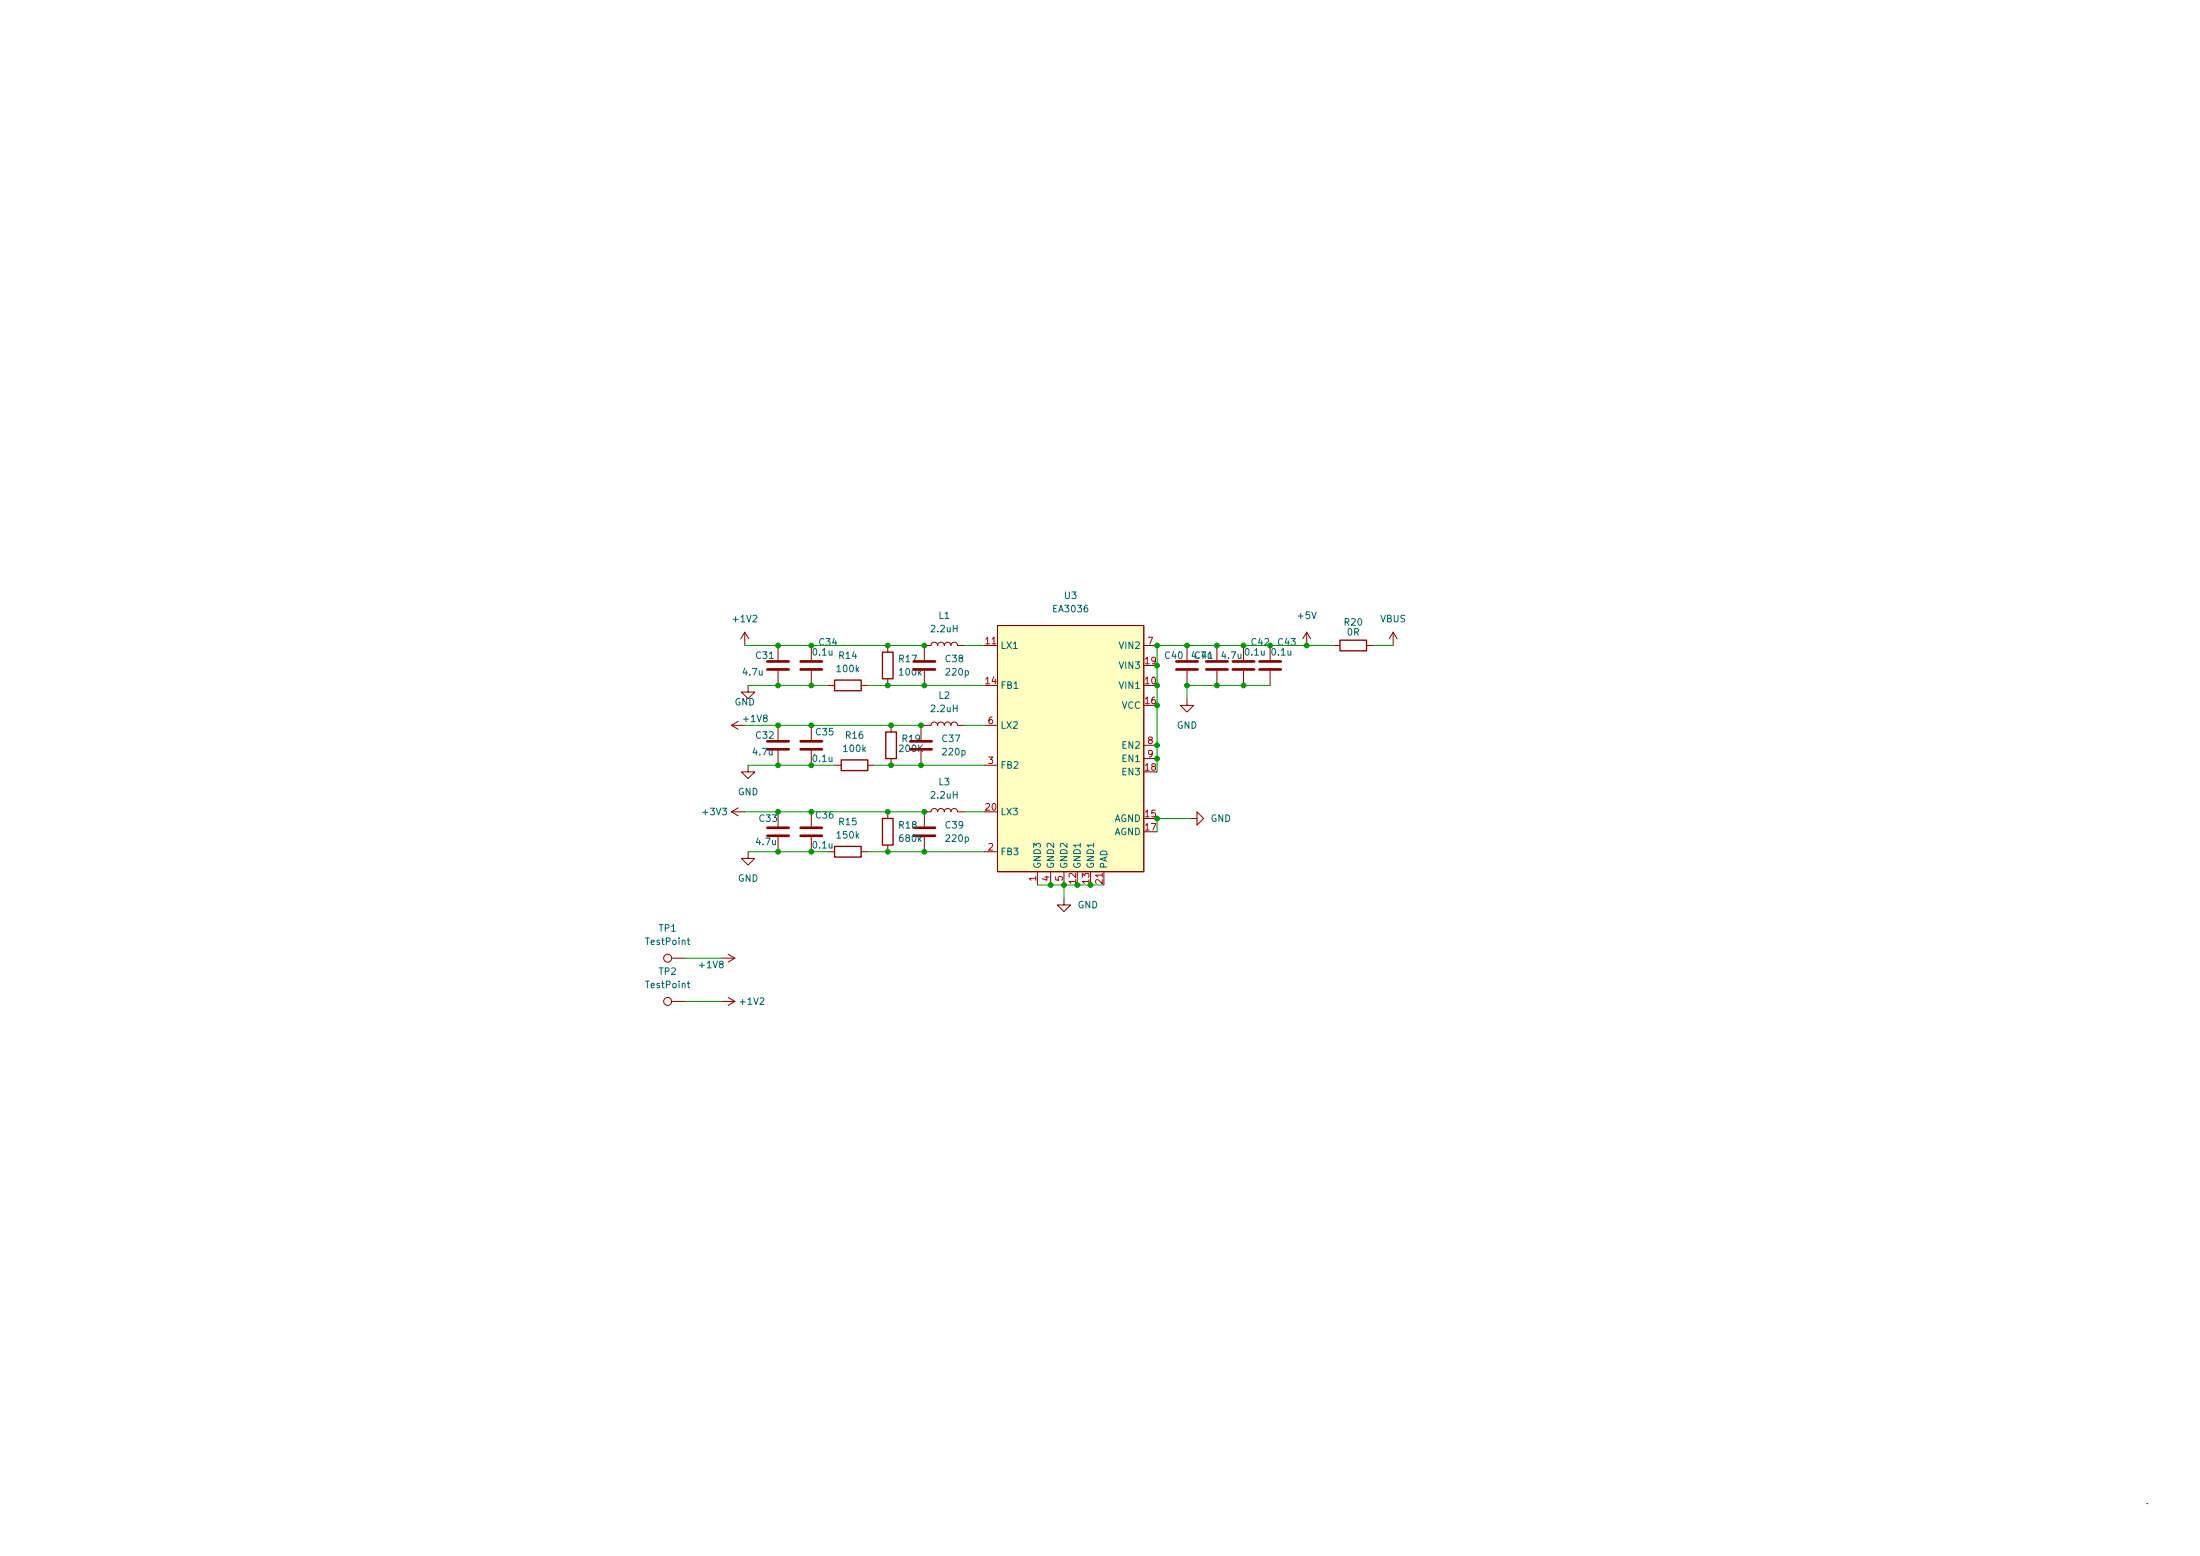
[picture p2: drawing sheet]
<svg xmlns="http://www.w3.org/2000/svg" width="420mm" height="297mm" viewBox="0 0 420 297" stroke-linecap="round" stroke-linejoin="round" font-family="sans-serif">
<g fill="none" stroke="#840000" stroke-width=".19">
<path d="M190.5 119.4h27.9v47h-27.9zM139.7 138.5h2.5M139.7 138.5l1.3 .7M141 137.7l-1.3 .8M142.2 120.7l-.7 1.3M142.2 120.7v2.5M142.2 120.7l.8 1.3M142.9 130.8v1.3h1.2l-1.2 1.3-1.3-1.3h1.3M148.6 123.2v2.8M148.6 128.1v2.7M148.6 138.5v2.8M154.9 123.2v2.8"/>
<path d="M154.9 128.1v2.7M154.9 138.5v2.8M158.1 130.8h1.3M164.5 130.8h1.2M169.5 123.2v1.3M169.5 129.6v1.2M170.2 138.5v1.2M175.9 138.5v2.8M176.5 138.5h1.3a.64 .64 0 0 1 .6-.7 .64 .64 0 0 1 .7 .7 .64 .64 0 0 1 .6-.7 .64 .64 0 0 1 .6 .7 .64 .64 0 0 1 .7-.7 .64 .64 0 0 1 .6 .7 .64 .64 0 0 1 .6-.7 .64 .64 0 0 1 .7 .7h1.2M176.5 128.1v2.7M184.1 123.2h-1.2a.64 .64 0 0 0-.7-.6 .64 .64 0 0 0-.6 .6 .64 .64 0 0 0-.6-.6 .64 .64 0 0 0-.7 .6 .64 .64 0 0 0-.6-.6 .64 .64 0 0 0-.6 .6 .64 .64 0 0 0-.7-.6 .64 .64 0 0 0-.6 .6h-1.3v2.8M188 138.5h2.5"/>
<path d="M188 123.2h2.5M203.2 135.9h.1M218.4 123.2h2.6M226.7 133.4v1.3h1.3l-1.3 1.2-1.3-1.2h1.3M226.7 123.2v2.8M226.7 128.1v2.7M232.4 123.2v2.8M232.4 128.1v2.7M237.5 123.2v2.8M237.5 128.1v2.7M242.6 123.2v2.8M242.6 128.1v2.7"/>
<path d="M249.6 120.7l-.8 1.3M249.6 120.7v2.5M249.6 120.7l.7 1.3M254.6 123.2h1.3M261 123.2h1.3M266.1 120.7l-.8 1.3M266.1 120.7v2.5M266.1 120.7l.7 1.3M139.7 155h2.5M139.7 155l1.3 .7M141 154.2l-1.3 .8M142.9 146.1v1.3h1.2l-1.2 1.2-1.3-1.2h1.3"/>
<path d="M148.6 143.3v2.8M148.6 155v2.8M148.6 159.8v2.8M154.9 143.3v2.8M154.9 155v2.8M154.9 159.8v2.8M159.4 146.1h1.3M165.7 146.1h1.3M169.5 155v1.2M170.2 144.8v1.3M175.9 143.3v2.8M176.5 159.8v2.8"/>
<path d="M184.1 155h-1.2a.64 .64 0 0 0-.7-.7 .64 .64 0 0 0-.6 .7 .64 .64 0 0 0-.6-.7 .64 .64 0 0 0-.7 .7 .64 .64 0 0 0-.6-.7 .64 .64 0 0 0-.6 .7 .64 .64 0 0 0-.7-.7 .64 .64 0 0 0-.6 .7h-1.3v2.8M188 146.1h2.5M218.4 142.3h2.6M218.4 144.8h2.6M227.3 156.2h1.3v-1.2l1.3 1.2-1.3 1.3v-1.3M142.9 162.6v1.3h1.2l-1.2 1.2-1.3-1.2h1.3M158.1 162.6h1.3M164.5 162.6h1.2M169.5 161.3v1.3M188 162.6h2.5M198.1 166.4v2.5M200.7 166.4v2.5"/>
<path d="M203.2 171.5v1.3h1.3l-1.3 1.2-1.3-1.2h1.3M203.2 166.4v2.5M210.8 166.4v2.5M128.3 191.2h2.5M128.3 182.9h2.5M137.8 191.2h2.5M137.8 182.9h2.5M139.1 190.4l1.2 .8M139.1 182.2l1.2 .7M140.3 191.2l-1.2 .7M140.3 182.9l-1.2 .8M410 287h.1"/>
<circle cx="127.5" cy="191.2" r=".76"/>
<circle cx="127.5" cy="182.9" r=".76"/>
</g>
<g fill="none" stroke="#840000" stroke-width=".51">
<path d="M146.6 127.8h4M146.6 126.3h4M152.9 127.8h4.1M152.9 126.3h4.1M174.5 127.8h4.1M174.5 126.3h4.1M224.7 127.8h4M224.7 126.3h4M230.4 127.8h4M230.4 126.3h4M235.5 127.8h4M235.5 126.3h4"/>
<path d="M240.5 127.8h4.1M240.5 126.3h4.1M146.6 159.5h4M146.6 158h4M146.6 143h4M146.6 141.5h4M152.9 159.5h4.1M152.9 158h4.1M152.9 143h4.1M152.9 141.5h4.1M173.9 143h4M173.9 141.5h4"/>
<path d="M174.5 159.5h4.1M174.5 158h4.1"/>
</g>
<path d="M159.4 129.8h5.1v2.1h-5.1zM168.5 124.5h2.1v5.1h-2.1zM169.2 139.7h2v5.1h-2zM255.9 122.2h5.1v2h-5.1zM160.7 145.1h5v2h-5zM168.5 156.2h2.1v5.1h-2.1zM159.4 161.6h5.1v2h-5.1z" fill="none" stroke="#840000" stroke-width=".25"/>
<path d="M228 124.4l-.3 .9h.7M131.3 179.5h.4M131.4 179v1.1l.3 .2M131.3 187.7h.4M131.4 187.3v1.1l.3 .2" fill="none" stroke="#006464" stroke-width=".19"/>
<path d="M190.5 119.4h27.9v47h-27.9z" fill="#ffffc2" stroke="#ffffc2" stroke-width=".19"/>
<g fill="none" stroke="#009600" stroke-width=".19">
<path d="M142.2 123.2h34.3M142.2 138.5h34.3M142.9 130.8h15.2M165.7 130.8h22.3M184.1 123.2h3.9M184.1 138.5h3.9M242.6 130.8h-15.9v2.6M254.6 123.2h-33.6v24.2M262.3 123.2h3.8M142.2 155h34.3M142.9 146.1h16.5M167 146.1h21"/>
<path d="M184.1 155h3.9M227.3 156.2h-6.3v2.6M142.9 162.6h15.2M165.7 162.6h22.3M198.1 168.9h12.7M203.2 168.9v2.6M130.8 191.2h7M130.8 182.9h7"/>
</g>
<g fill="#009600" stroke="#009600" stroke-width=".19">
<circle cx="176.5" cy="155" r=".46"/>
<circle cx="169.5" cy="130.8" r=".46"/>
<circle cx="169.5" cy="123.2" r=".46"/>
<circle cx="170.2" cy="146.1" r=".46"/>
<circle cx="170.2" cy="138.5" r=".46"/>
<circle cx="175.9" cy="146.1" r=".46"/>
<circle cx="169.5" cy="162.6" r=".46"/>
<circle cx="169.5" cy="155" r=".46"/>
<circle cx="221" cy="127" r=".46"/>
<circle cx="226.7" cy="130.8" r=".46"/>
<circle cx="221" cy="130.8" r=".46"/>
<circle cx="237.5" cy="123.2" r=".46"/>
<circle cx="237.5" cy="130.8" r=".46"/>
<circle cx="226.7" cy="123.2" r=".46"/>
<circle cx="221" cy="123.2" r=".46"/>
<circle cx="242.6" cy="123.2" r=".46"/>
<circle cx="249.6" cy="123.2" r=".46"/>
<circle cx="232.4" cy="123.2" r=".46"/>
<circle cx="232.4" cy="130.8" r=".46"/>
<circle cx="221" cy="134.7" r=".46"/>
<circle cx="221" cy="142.3" r=".46"/>
<circle cx="221" cy="156.2" r=".46"/>
<circle cx="221" cy="144.8" r=".46"/>
<circle cx="148.6" cy="130.8" r=".46"/>
<circle cx="148.6" cy="123.2" r=".46"/>
<circle cx="154.9" cy="146.1" r=".46"/>
<circle cx="148.6" cy="146.1" r=".46"/>
<circle cx="148.6" cy="138.5" r=".46"/>
<circle cx="154.9" cy="138.5" r=".46"/>
<circle cx="154.9" cy="130.8" r=".46"/>
<circle cx="154.9" cy="123.2" r=".46"/>
<circle cx="148.6" cy="155" r=".46"/>
<circle cx="148.6" cy="162.6" r=".46"/>
<circle cx="154.9" cy="155" r=".46"/>
<circle cx="154.9" cy="162.6" r=".46"/>
<circle cx="175.9" cy="138.5" r=".46"/>
<circle cx="176.5" cy="162.6" r=".46"/>
<circle cx="176.5" cy="123.2" r=".46"/>
<circle cx="176.5" cy="130.8" r=".46"/>
<circle cx="208.3" cy="168.9" r=".46"/>
<circle cx="203.2" cy="168.9" r=".46"/>
<circle cx="205.7" cy="168.9" r=".46"/>
<circle cx="200.7" cy="168.9" r=".46"/>
</g>
<g font-size="1.8" fill="#006464">
<text x="140.2" y="118.8">+1V2</text>
<text x="179.3" y="118.1">L1</text>
<text x="201.3" y="116.9">EA3036</text>
<text x="203.3" y="114.3">U3</text>
<text x="248" y="118.1">+5V</text>
<text x="256.8" y="119.4">R20</text>
<text x="263.6" y="118.8">VBUS</text>
<text x="144.4" y="125.8">C31</text>
<text x="155.3" y="125.1">0.1u</text>
<text x="156.5" y="123.2">C34</text>
<text x="160.3" y="125.8">R14</text>
<text x="177.9" y="120.7">2.2uH</text>
<text x="191" y="123.9">LX1</text>
<text x="214" y="123.9">VIN2</text>
<text x="222.6" y="125.8">C40</text>
<text x="228.3" y="125.8">C41</text>
<text x="233.4" y="125.8">4.7u</text>
<text x="237.9" y="125.1">0.1u</text>
<text x="239.1" y="123.2">C42</text>
<text x="243" y="125.1">0.1u</text>
<text x="244.1" y="123.2">C43</text>
<text x="257.3" y="121.3">0R</text>
<text x="142" y="128.9">4.7u</text>
<text x="160" y="128.3">100k</text>
<text x="171.8" y="126.4">R17</text>
<text x="171.9" y="128.9">100k</text>
<text x="180.6" y="126.4">C38</text>
<text x="180.8" y="128.9">220p</text>
<text x="191" y="131.5">FB1</text>
<text x="214" y="131.5">VIN1</text>
<text x="214" y="127.7">VIN3</text>
<text x="140.3" y="134.7">GND</text>
<text x="142.1" y="137.8">+1V8</text>
<text x="177.9" y="135.9">2.2uH</text>
<text x="179.3" y="133.4">L2</text>
<text x="214.2" y="135.3">VCC</text>
<text x="144.4" y="141">C32</text>
<text x="155.9" y="140.4">C35</text>
<text x="161.2" y="143.5">100k</text>
<text x="161.6" y="141">R16</text>
<text x="171.9" y="143.5">200K</text>
<text x="172.4" y="141.6">R19</text>
<text x="180" y="141.6">C37</text>
<text x="191" y="139.1">LX2</text>
<text x="214.5" y="142.9">EN2</text>
<text x="224.7" y="139.1">GND</text>
<text x="143.9" y="144.2">4.7u</text>
<text x="155.3" y="145.5">0.1u</text>
<text x="179.3" y="149.9">L3</text>
<text x="180.2" y="144.2">220p</text>
<text x="191" y="146.7">FB2</text>
<text x="214.5" y="148">EN3</text>
<text x="214.5" y="145.5">EN1</text>
<text x="134.4" y="155.6">+3V3</text>
<text x="140.9" y="151.8">GND</text>
<text x="177.9" y="152.4">2.2uH</text>
<text x="191" y="155.6">LX3</text>
<text x="144.5" y="161.3">4.7u</text>
<text x="145.1" y="156.9">C33</text>
<text x="155.3" y="162">0.1u</text>
<text x="155.9" y="156.2">C36</text>
<text x="160" y="160.1">150k</text>
<text x="160.3" y="157.5">R15</text>
<text x="171.8" y="158.2">R18</text>
<text x="171.9" y="160.7">680k</text>
<text x="180.6" y="158.2">C39</text>
<text x="180.8" y="160.7">220p</text>
<text x="212.7" y="156.9">AGND</text>
<text x="212.7" y="159.4">AGND</text>
<text x="231.2" y="156.9">GND</text>
<text x="191" y="163.2">FB3</text>
<text x="198.8" y="165.9" transform="rotate(-90 198.8 165.9)">GND3</text>
<text x="201.3" y="165.9" transform="rotate(-90 201.3 165.9)">GND2</text>
<text x="203.8" y="165.9" transform="rotate(-90 203.8 165.9)">GND2</text>
<text x="206.4" y="165.9" transform="rotate(-90 206.4 165.9)">GND1</text>
<text x="208.9" y="165.9" transform="rotate(-90 208.9 165.9)">GND1</text>
<text x="211.5" y="165.9" transform="rotate(-90 211.5 165.9)">PAD</text>
<text x="140.9" y="168.3">GND</text>
<text x="205.8" y="173.4">GND</text>
<text x="125.9" y="177.8">TP1</text>
<text x="123.5" y="180.4">TestPoint</text>
<text x="133.7" y="184.8">+1V8</text>
<text x="123.5" y="188.6">TestPoint</text>
<text x="125.9" y="186.1">TP2</text>
<text x="141.5" y="191.8">+1V2</text>
</g>
<g font-size="1.8" fill="#a90000">
<text x="188.2" y="123">11</text>
<text x="219.2" y="123">7</text>
<text x="188.2" y="130.6">14</text>
<text x="218.7" y="130.6">10</text>
<text x="218.7" y="126.8">19</text>
<text x="218.7" y="134.4">16</text>
<text x="188.7" y="138.2">6</text>
<text x="219.2" y="142">8</text>
<text x="188.7" y="145.8">3</text>
<text x="218.7" y="147.1">18</text>
<text x="219.2" y="144.6">9</text>
<text x="188.2" y="154.7">20</text>
<text x="218.7" y="156">15</text>
<text x="218.7" y="158.5">17</text>
<text x="188.7" y="162.3">2</text>
<text x="197.9" y="168.2" transform="rotate(-90 197.9 168.2)">1</text>
<text x="200.4" y="168.2" transform="rotate(-90 200.4 168.2)">4</text>
<text x="202.9" y="168.2" transform="rotate(-90 202.9 168.2)">5</text>
<text x="205.5" y="168.7" transform="rotate(-90 205.5 168.7)">12</text>
<text x="208" y="168.7" transform="rotate(-90 208 168.7)">13</text>
<text x="210.6" y="168.7" transform="rotate(-90 210.6 168.7)">21</text>
</g>
</svg>
